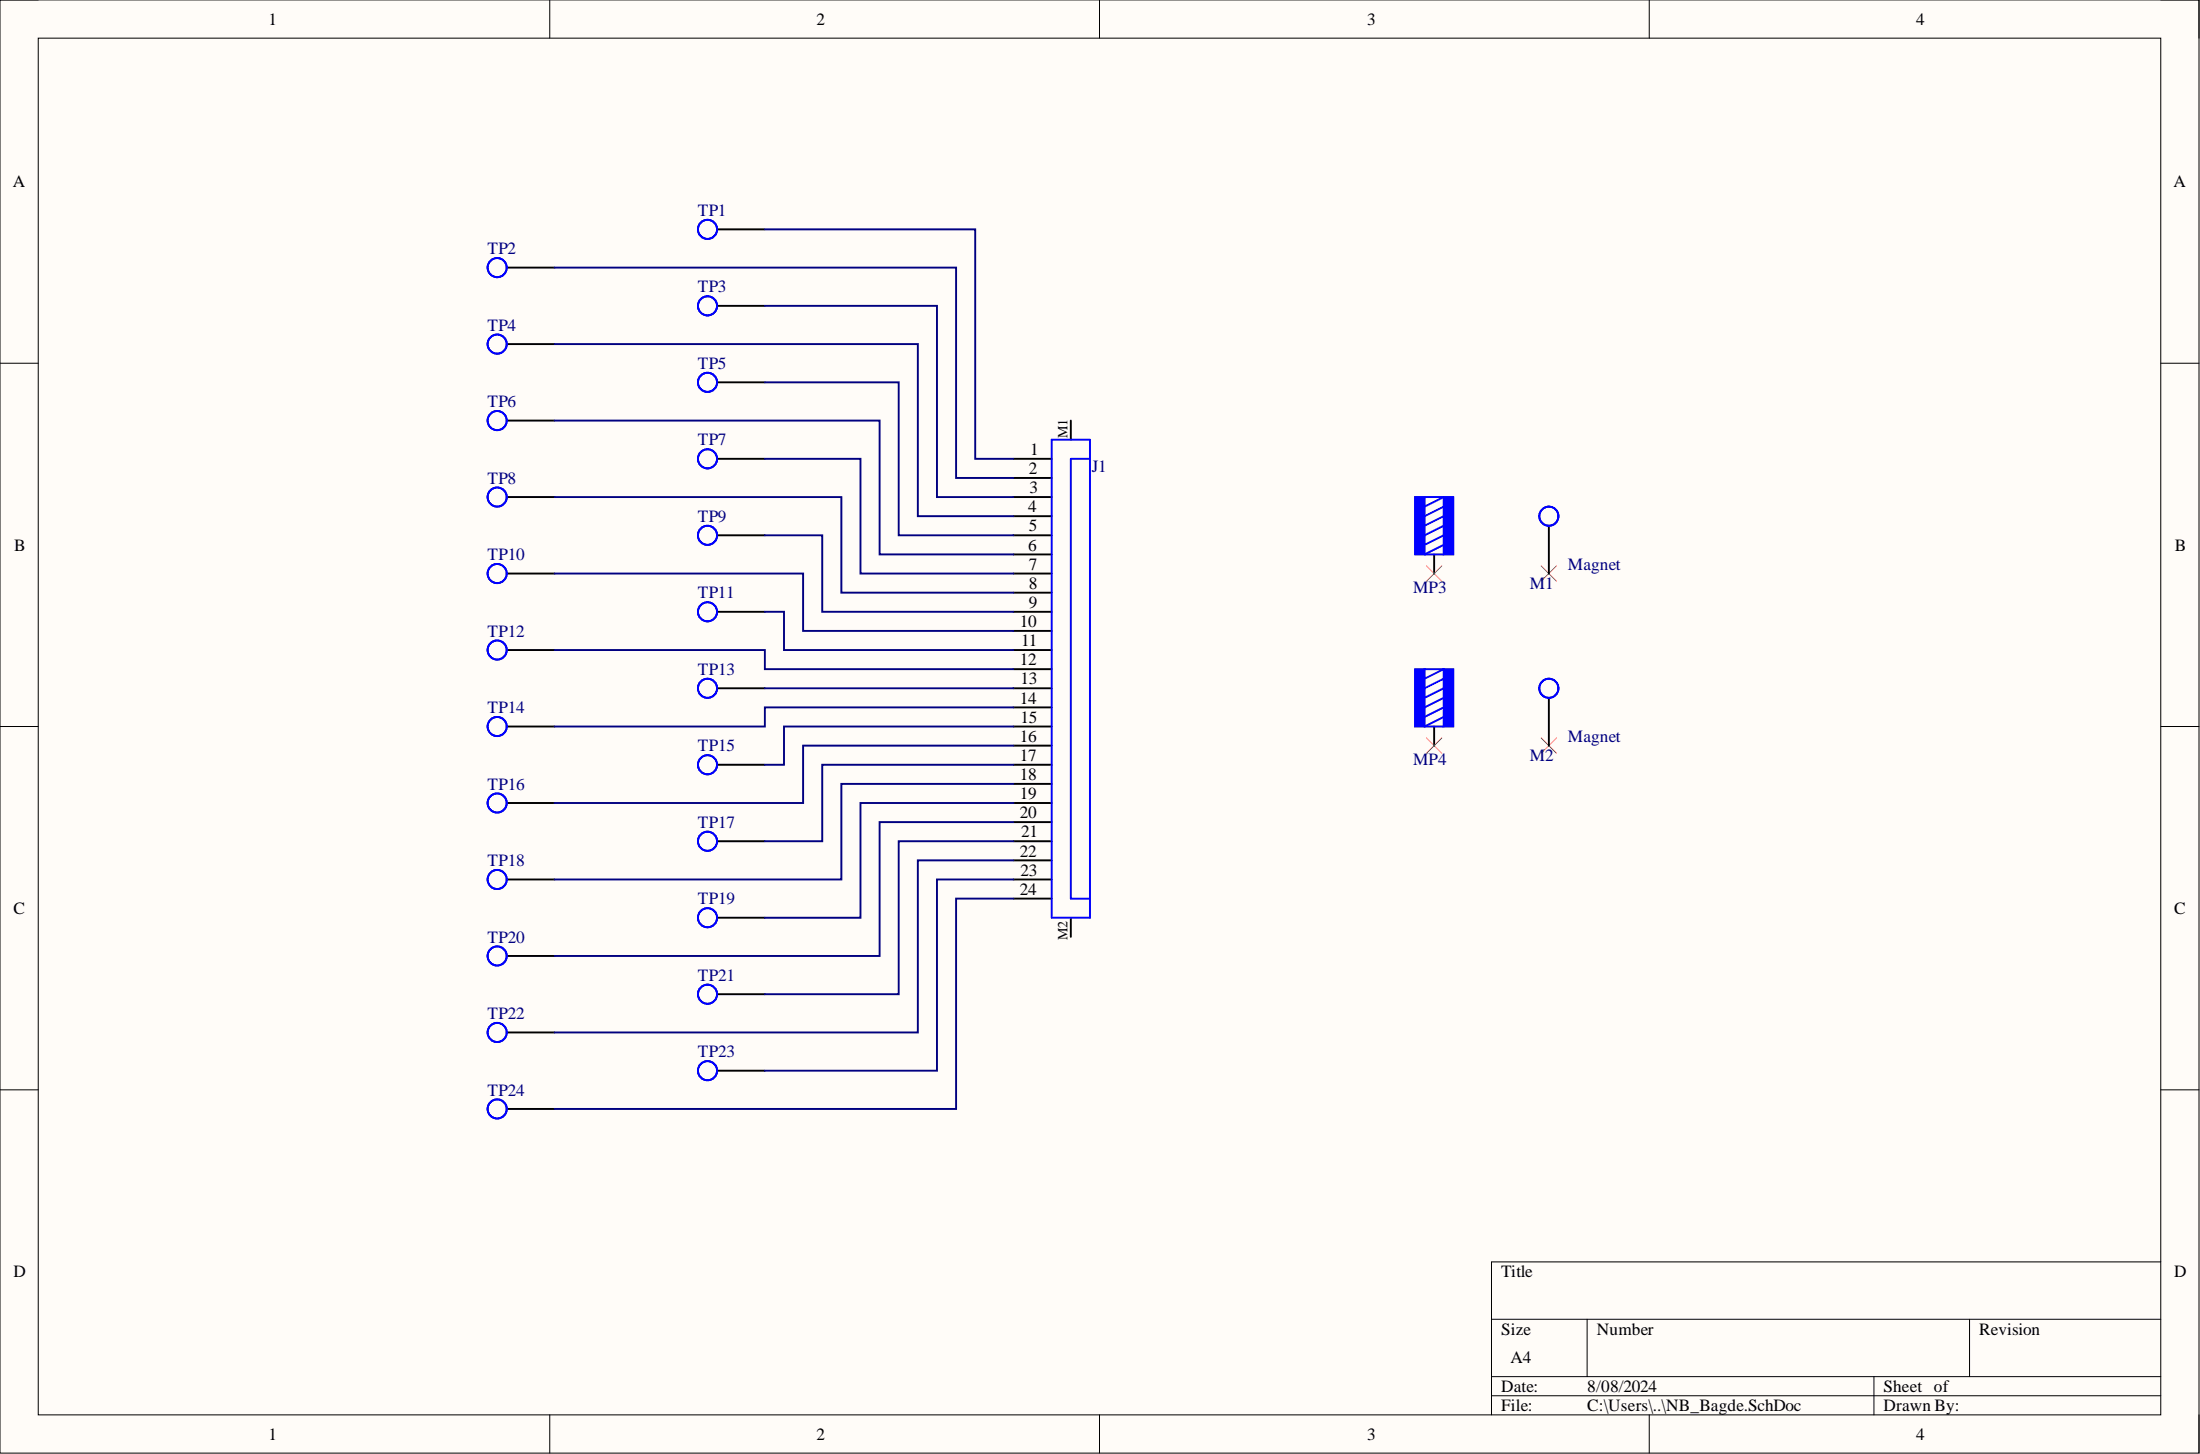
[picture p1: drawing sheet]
<svg xmlns="http://www.w3.org/2000/svg" width="292mm" height="193mm" viewBox="0 0 292 193" stroke-linecap="round" stroke-linejoin="round" font-family="sans-serif">
<path d="M0 0h292v192.9h-292z" fill-rule="evenodd" fill="#fffcf8"/>
<path d="M0 0h292v192.9h-292z" fill="none" stroke="#000" stroke-width=".13"/>
<path d="M5.1 5.1h281.8v182.7h-281.8z" fill-rule="evenodd" fill="#fffcf8"/>
<g fill="none" stroke="#000" stroke-width=".13">
<path d="M0 0h5.1M73 0v5.1M146 0v5.1M219 0v5.1M286.9 0h5.1v5.1M5.1 5.1h281.8v182.7h-281.8zM0 48.2h5.1M286.9 48.2h5.1M0 96.4h5.1M286.9 96.4h5.1M0 144.6h5.1M286.9 144.6h5.1"/>
<path d="M198 175.1h88.9M210.7 175.1v7.6M261.5 175.1v7.6M286.9 167.5h-88.9v20.3M73 187.8v5.1M146 187.8v5.1M198 182.7h88.9M198 185.2h88.9M219 187.8v5.1M248.8 182.7v5.1M292 187.8v5.1"/>
</g>
<g fill="none" stroke="#000" stroke-width=".25">
<path d="M67.3 35.5h6.3M95.2 30.4h6.4M67.3 45.7h6.3M67.3 55.8h6.3M95.2 40.6h6.4M95.2 50.7h6.4M142.2 55.8v2.6M67.3 66h6.3M67.3 76.1h6.3M95.2 60.9h6.4M95.2 71h6.4M134.6 60.9h5"/>
<path d="M134.6 63.4h5M134.6 66h5M134.6 68.5h5M134.6 71h5M134.6 73.6h5M134.6 76.1h5M134.6 78.7h5M67.3 86.3h6.3M67.3 96.4h6.3M95.2 81.2h6.4M95.2 91.3h6.4M134.6 81.2h5"/>
<path d="M134.6 83.7h5M134.6 86.3h5M134.6 88.8h5M134.6 91.3h5M134.6 93.9h5M134.6 96.4h5M134.6 99h5M67.3 106.6h6.3M67.3 116.7h6.3M95.2 101.5h6.4M95.2 111.6h6.4M134.6 101.5h5"/>
<path d="M134.6 104h5M134.6 106.6h5M134.6 109.1h5M134.6 111.6h5M134.6 114.2h5M134.6 116.7h5M134.6 119.3h5M67.3 126.9h6.3M67.3 137h6.3M95.2 121.8h6.4M95.2 131.9h6.4M142.2 121.8v2.5"/>
<path d="M67.3 147.2h6.3M95.2 142.1h6.4"/>
</g>
<g fill="none" stroke="#00f" stroke-width=".25">
<path d="M139.6 58.4h5.1v63.4h-5.1zM144.7 60.9h-2.5v58.4h2.5"/>
<circle cx="66" cy="35.5" r="1.27"/>
<circle cx="93.9" cy="30.4" r="1.27"/>
<circle cx="66" cy="45.7" r="1.27"/>
<circle cx="66" cy="55.8" r="1.27"/>
<circle cx="93.9" cy="50.7" r="1.27"/>
<circle cx="93.9" cy="40.6" r="1.27"/>
<circle cx="66" cy="66" r="1.27"/>
<circle cx="66" cy="76.1" r="1.27"/>
<circle cx="93.9" cy="71" r="1.27"/>
<circle cx="93.9" cy="60.9" r="1.27"/>
<circle cx="66" cy="96.4" r="1.27"/>
<circle cx="66" cy="86.3" r="1.27"/>
<circle cx="93.9" cy="81.2" r="1.27"/>
<circle cx="93.9" cy="91.3" r="1.27"/>
<circle cx="66" cy="106.6" r="1.27"/>
<circle cx="66" cy="116.7" r="1.27"/>
<circle cx="93.9" cy="101.5" r="1.27"/>
<circle cx="93.9" cy="111.6" r="1.27"/>
<circle cx="66" cy="126.9" r="1.27"/>
<circle cx="66" cy="137" r="1.27"/>
<circle cx="93.9" cy="131.9" r="1.27"/>
<circle cx="93.9" cy="121.8" r="1.27"/>
<circle cx="66" cy="147.2" r="1.27"/>
<circle cx="93.9" cy="142.1" r="1.27"/>
</g>
<path d="M187.9 66h1.2v7.6h-1.2z" fill-rule="evenodd" fill="#00f"/>
<path d="M187.9 66h1.2v7.6h-1.2z" fill="none" stroke="#00f" stroke-width=".25"/>
<path d="M191.7 66h1.3v7.6h-1.3z" fill-rule="evenodd" fill="#00f"/>
<path d="M189.1 66h2.6l-2.6 1.2M191.7 66h1.3v7.6h-1.3zM191.7 67.2l-2.6 1.3M191.7 68.5l-2.6 1.3M191.7 69.8l-2.6 1.2M191.7 71l-2.6 1.3M191.7 72.3l-2.6 1.3h2.6" fill="none" stroke="#00f" stroke-width=".25"/>
<path d="M190.4 73.6v2.5" fill="none" stroke="#000" stroke-width=".25"/>
<path d="M187.9 88.8h1.2v7.6h-1.2z" fill-rule="evenodd" fill="#00f"/>
<path d="M187.9 88.8h1.2v7.6h-1.2z" fill="none" stroke="#00f" stroke-width=".25"/>
<path d="M191.7 88.8h1.3v7.6h-1.3z" fill-rule="evenodd" fill="#00f"/>
<g fill="none" stroke="#00f" stroke-width=".25">
<path d="M189.1 88.8h2.6l-2.6 1.3M191.7 88.8h1.3v7.6h-1.3zM191.7 90.1l-2.6 1.2M191.7 91.3l-2.6 1.3M191.7 92.6l-2.6 1.3M191.7 93.9l-2.6 1.3M191.7 95.2l-2.6 1.2h2.6"/>
<circle cx="205.6" cy="68.5" r="1.27"/>
<circle cx="205.6" cy="91.3" r="1.27"/>
</g>
<path d="M205.6 69.8v6.3M190.4 96.4v2.6M205.6 92.6v6.4" fill="none" stroke="#000" stroke-width=".25"/>
<path d="M189.4 75.1l2 2M191.4 75.1l-2 2M204.6 75.1l2.1 2M206.7 75.1l-2.1 2M189.4 97.9l2 2.1M191.4 97.9l-2 2.1M204.6 97.9l2.1 2.1M206.7 97.9l-2.1 2.1" fill="none" stroke="#f00" stroke-width=".13"/>
<g fill="none" stroke="#000080" stroke-width=".25">
<path d="M73.6 35.5h53.3v27.9h7.7M101.6 30.4h27.9v30.5h5.1M73.6 45.7h48.3v22.8h12.7M73.6 55.8h43.2v17.8h17.8M101.6 40.6h22.8v25.4h10.2M101.6 50.7h17.7v20.3h15.3M73.6 66h38.1v12.7h22.9M73.6 76.1h33v7.6h28M101.6 60.9h12.6v15.2h20.4M101.6 71h7.6v10.2h25.4M73.6 86.3h28v2.5h33M101.6 81.2h2.5v5.1h30.5"/>
<path d="M101.6 91.3h33M134.6 93.9h-33v2.5h-28M134.6 96.4h-30.5v5.1h-2.5M134.6 99h-28v7.6h-33M134.6 101.5h-25.4v10.1h-7.6M134.6 104h-22.9v12.7h-38.1M134.6 106.6h-20.4v15.2h-12.6M134.6 109.1h-17.8v17.8h-43.2M134.6 111.6h-15.3v20.3h-17.7M134.6 114.2h-12.7v22.8h-48.3M134.6 116.7h-10.2v25.4h-22.8M134.6 119.3h-7.7v27.9h-53.3"/>
</g>
<g font-size="2.3">
<text x="35.6" y="3.3">1</text>
<text x="108.4" y="3.3">2</text>
<text x="181.5" y="3.3">3</text>
<text x="254.4" y="3.3">4</text>
<text x="1.7" y="24.9">A</text>
<text x="288.6" y="24.9">A</text>
<text x="136.6" y="62.9">2</text>
<text x="136.7" y="65.5">3</text>
<text x="136.8" y="60.4">1</text>
<text x="136.5" y="68">4</text>
<text x="136.6" y="70.5">5</text>
<text x="1.9" y="73.1">B</text>
<text x="136.5" y="73.1">6</text>
<text x="136.6" y="75.6">7</text>
<text x="288.8" y="73.1">B</text>
<text x="135.4" y="83.2">10</text>
<text x="136.6" y="78.1">8</text>
<text x="136.6" y="80.7">9</text>
<text x="135.4" y="88.3">12</text>
<text x="135.6" y="85.8">11</text>
<text x="135.4" y="93.4">14</text>
<text x="135.5" y="90.8">13</text>
<text x="135.5" y="95.9">15</text>
<text x="135.4" y="98.5">16</text>
<text x="135.4" y="101">17</text>
<text x="135.4" y="103.5">18</text>
<text x="135.4" y="106.1">19</text>
<text x="135.4" y="108.6">20</text>
<text x="135.4" y="113.7">22</text>
<text x="135.6" y="111.1">21</text>
<text x="135.4" y="118.8">24</text>
<text x="135.5" y="116.2">23</text>
<text x="1.8" y="121.3">C</text>
<text x="288.7" y="121.3">C</text>
<text x="1.8" y="169.5">D</text>
<text x="199.3" y="169.5">Title</text>
<text x="288.7" y="169.5">D</text>
<text x="199.3" y="177.1">Size</text>
<text x="212" y="177.1">Number</text>
<text x="262.8" y="177.1">Revision</text>
<text x="199.3" y="184.7">Date:</text>
<text x="200.6" y="180.9">A4</text>
<text x="210.7" y="184.7">8/08/2024</text>
<text x="250.1" y="184.7">Sheet of</text>
<text x="35.6" y="191.1">1</text>
<text x="108.4" y="191.1">2</text>
<text x="181.5" y="191.1">3</text>
<text x="199.3" y="187.3">File:</text>
<text x="210.7" y="187.3">C:\Users\..\NB_Bagde.SchDoc</text>
<text x="250.1" y="187.3">Drawn By:</text>
<text x="254.4" y="191.1">4</text>
</g>
<g font-size="2.3" fill="#000080">
<text x="92.7" y="28.7">TP1</text>
<text x="64.7" y="33.7">TP2</text>
<text x="92.7" y="38.8">TP3</text>
<text x="64.7" y="43.9">TP4</text>
<text x="92.7" y="49">TP5</text>
<text x="64.7" y="54">TP6</text>
<text x="92.7" y="59.1">TP7</text>
<text x="64.7" y="64.2">TP8</text>
<text x="145" y="62.7">J1</text>
<text x="92.7" y="69.3">TP9</text>
<text x="64.7" y="74.3">TP10</text>
<text x="208.2" y="75.6">Magnet</text>
<text x="92.7" y="79.4">TP11</text>
<text x="187.6" y="78.7">MP3</text>
<text x="203.1" y="78.1">M1</text>
<text x="64.7" y="84.5">TP12</text>
<text x="92.7" y="89.6">TP13</text>
<text x="64.7" y="94.6">TP14</text>
<text x="92.7" y="99.7">TP15</text>
<text x="187.6" y="101.5">MP4</text>
<text x="203.1" y="101">M2</text>
<text x="208.2" y="98.5">Magnet</text>
<text x="64.7" y="104.8">TP16</text>
<text x="92.7" y="109.9">TP17</text>
<text x="64.7" y="114.9">TP18</text>
<text x="64.7" y="125.1">TP20</text>
<text x="92.7" y="120">TP19</text>
<text x="92.7" y="130.2">TP21</text>
<text x="64.7" y="135.2">TP22</text>
<text x="92.7" y="140.3">TP23</text>
<text x="64.7" y="145.4">TP24</text>
</g>
<g font-size="1.9">
<text x="141.8" y="58.1" transform="rotate(-90 141.8 58.1)">M1</text>
<text x="141.8" y="124.8" transform="rotate(-90 141.8 124.8)">M2</text>
</g>
</svg>
